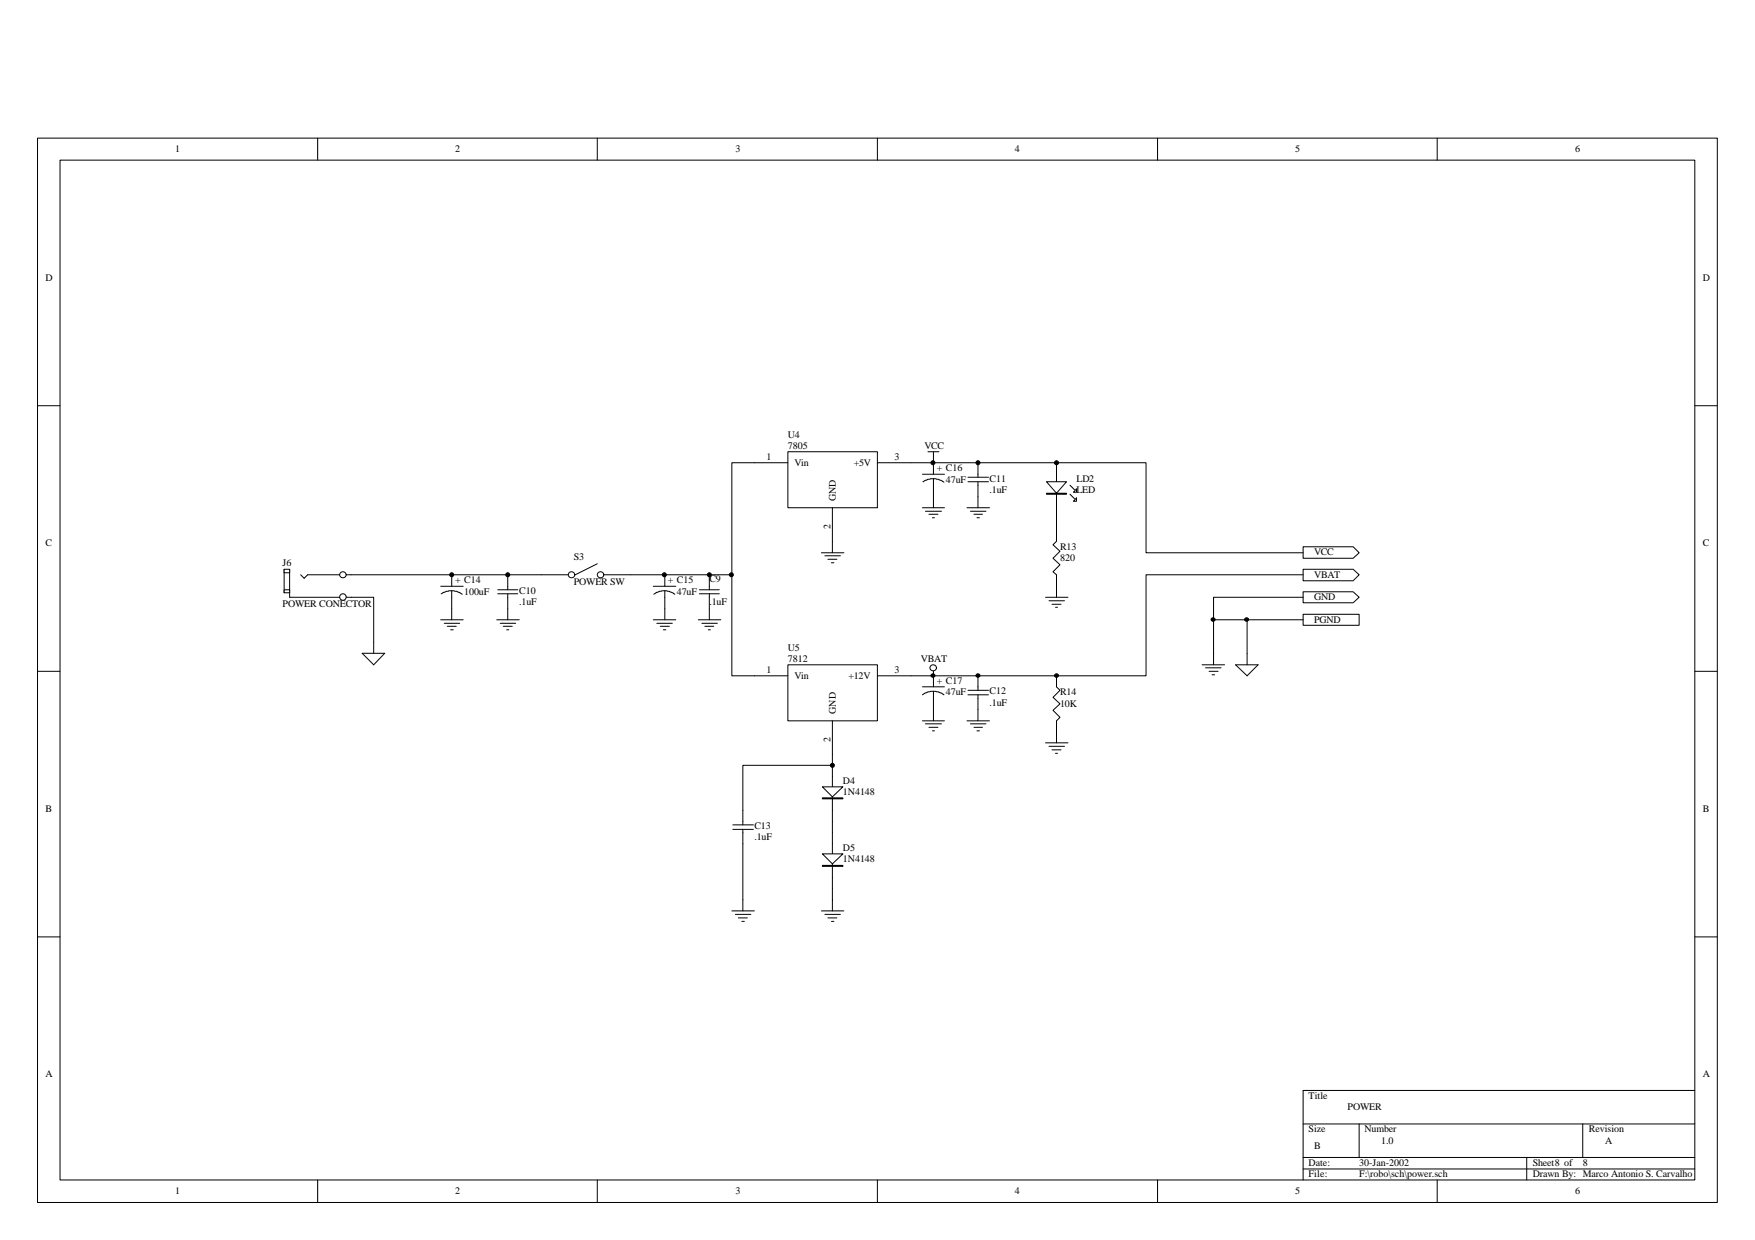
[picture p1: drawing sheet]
<svg xmlns="http://www.w3.org/2000/svg" width="297mm" height="210mm" viewBox="0 0 297 210" stroke-linecap="round" stroke-linejoin="round" font-family="sans-serif">
<g fill="none" stroke="#000" stroke-width=".17">
<path d="M6.3 23.4h284.4v180.2h-284.4zM10.2 27.1h276.7v172.6h-276.7zM53.8 23.4v3.7M101.1 23.4v3.7M148.5 23.4v3.7M195.9 23.4v3.7M243.2 23.4v3.7M6.3 68.7h3.9M286.9 68.7h3.8M6.3 113.6h3.9M286.9 113.6h3.8M6.3 158.6h3.9"/>
<path d="M286.9 158.6h3.8M53.8 199.7v3.9M101.1 199.7v3.9M148.5 199.7v3.9M195.9 199.7v3.9M220.6 190.3h66.3M220.6 195.9h66.3M220.6 197.9h66.3M230 190.3v5.6M243.2 199.7v3.9M258.4 195.9v3.8M267.9 190.3v5.6"/>
<path d="M286.9 184.6h-66.3v15.1"/>
</g>
<g fill="#fff" stroke="#000" stroke-width=".17">
<path d="M220.6 92.6h8.4l1 1-1 .9h-8.4z" fill-rule="evenodd"/>
<path d="M220.6 96.4h8.4l1 .9-1 1h-8.4z" fill-rule="evenodd"/>
<path d="M220.6 100.2h8.4l1 .9-1 .9h-8.4z" fill-rule="evenodd"/>
</g>
<g fill="#fff" stroke="#000" stroke-width=".17">
<path d="M220.6 104h9.4v1.8h-9.4z"/>
<path d="M133.3 76.5h15.2v9.5h-15.2z"/>
</g>
<path d="M127.7 78.3h5.6M148.5 78.3h5.7M140.9 86v5.6" fill="none" stroke="#000" stroke-width=".17"/>
<path d="M133.3 112.5h15.2v9.5h-15.2z" fill="#fff" stroke="#000" stroke-width=".17"/>
<g fill="none" stroke="#000" stroke-width=".17">
<path d="M127.7 78.3h-3.8v19M48.1 96.4v3.9M49 96.4v4.7h8.5M50.9 97.3l.6 .6 .6-.6h5.4M58.7 97.3h37.5M74.6 99.2h3.8M76.5 97.3v1.9M84.2 99.8h3.4M85.9 97.3v2.5M101.1 95.4l-3.7 1.9M102.3 97.3h21.6M110.6 99.2h3.8"/>
<path d="M112.5 97.3v1.9M118.4 99.8h3.4M120.1 97.3v2.5M123.9 97.3v17.1h9.4M58.6 101a.55 .55 0 0 0-.8-.4 .55 .55 0 0 0 0 .9 .55 .55 0 0 0 .8-.4M58.7 101.1h.7M74.6 104.9h3.8M75.2 105.5h2.6M75.7 106h1.5M76.3 106.6h.4M76.5 100l.8 .1 .9 .5M76.5 100l-1 .1-.8 .4"/>
<path d="M76.5 100v4.9M84.1 104.9h3.8M84.2 100.5h3.4M84.7 105.5h2.6M85.2 106h1.5M85.8 106.6h.3M85.9 100.5v4.4M110.6 104.9h3.8M111.2 105.5h2.6M111.8 106h1.5M112.3 106.6h.4M112.5 100l.8 .1 .9 .5"/>
<path d="M112.5 100l-.9 .1-.9 .5M112.5 100v4.9M118.2 104.9h3.8M118.4 100.5h3.4M118.8 105.5h2.6M119.3 106h1.5M119.9 106.6h.3M120.1 100.5v4.4M148.5 114.4h5.7M140.9 122v5.7"/>
<circle cx="58.1" cy="97.3" r=".53"/>
<circle cx="96.8" cy="97.3" r=".53"/>
<circle cx="101.7" cy="97.3" r=".53"/>
</g>
<g fill="#fff" stroke="#000" stroke-width=".17">
<path d="M48.1 96.4h.9v.6h-.9z"/>
<path d="M48.1 99.8h.9v.5h-.9z"/>
</g>
<g fill="none" stroke="#000" stroke-width=".17">
<path d="M154.2 78.3h24.6M158 78.3v2M165.5 78.3v2.5M139 93.6h3.8M139.6 94.1h2.6M140.1 94.7h1.5M140.7 95.3h.4M140.9 91.6v2M156.1 80.3h3.8M156.1 86h3.8M156.6 86.5h2.7M157.2 87.1h1.5"/>
<path d="M157.8 87.6h.4M158 81l.8 .1 1 .5M158 81l-.9 .1-.9 .4M158 81v5M163.7 86h3.8M163.8 81.5h3.5M163.8 80.8h3.5M164.3 86.5h2.6M164.8 87.1h1.5M165.4 87.6h.4M165.5 81.5v4.5M59.4 101.1h3.8v9.5"/>
<path d="M61.3 110.6h3.8l-1.9 1.9zM154.2 114.4h24.6M156.1 116.3h3.8M158 117l.8 .1 1 .5M158 117l-.9 .1-1 .5M158 114.4v1.9M158 117v5M163.8 117.6h3.5M163.8 116.9h3.5M165.5 114.4v2.5M165.5 117.6v4.4M140.9 129.6v9.4"/>
<path d="M156.1 122h3.8M156.6 122.5h2.7M157.2 123.1h1.5M157.8 123.7h.4M163.7 122h3.8M164.3 122.5h2.6M164.8 123.1h1.5M165.4 123.7h.4M139 154.2h3.8M139.6 154.8h2.6M140.1 155.4h1.5M140.7 156h.4"/>
<path d="M140.9 152.3v1.9"/>
</g>
<path d="M139.2 135.1h3.5v.1h-3.5z" fill="#fff" stroke="#000" stroke-width=".17"/>
<path d="M139.2 133.2h3.5l-1.8 1.7z" fill-rule="evenodd" fill="#fff" stroke="#000" stroke-width=".17"/>
<path d="M140.9 141v9.5" fill="none" stroke="#000" stroke-width=".17"/>
<path d="M139.2 146.5h3.5v.2h-3.5z" fill="#fff" stroke="#000" stroke-width=".17"/>
<path d="M139.2 144.5h3.5l-1.8 1.7z" fill-rule="evenodd" fill="#fff" stroke="#000" stroke-width=".17"/>
<g fill="none" stroke="#000" stroke-width=".17">
<path d="M178.8 78.3v9.5M181.1 83.7l.8 .7M181.1 82.1l.8 .8M124 139.6h3.5M140.9 127.7v1.9h-15.2v10M140.9 139v2M123.9 154.2h3.8M124 140.4h3.5M124.5 154.8h2.6M125 155.4h1.5M125.6 156h.4M125.7 140.4v13.8"/>
<path d="M140.9 150.5v1.8"/>
</g>
<g fill="#fff" stroke="#000" stroke-width=".17">
<path d="M177.1 81.5h3.4l-1.7 2z" fill-rule="evenodd"/>
<path d="M182.2 84.3v.6h-.5z" fill-rule="evenodd"/>
<path d="M182.2 82.7v.6h-.5z" fill-rule="evenodd"/>
</g>
<path d="M177.1 83.5h3.4v.2h-3.4z" fill="#fff" stroke="#000" stroke-width=".17"/>
<g fill="none" stroke="#000" stroke-width=".17">
<path d="M157.1 76.5h1.8M158 76.5v1.8M178.8 78.3h15.2v15.3h26.6M178.8 87.8v3.8l-.6 .6 1.2 1.1-1.2 1.2 1.2 1.1-1.2 1.2 .6 .5v3.8M220.6 97.3h-26.6v17.1h-15.2v1.9l.6 .6-1.2 1.1 1.2 1.1-1.2 1.1 1.2 1.2-.6 .6v3.7M158 113.6v.8M177 101.1h3.8M177.5 101.7h2.7M178.1 102.3h1.5M178.6 102.8h.4M203.5 112.5h3.8M204 113h2.7"/>
<path d="M204.6 113.6h1.6M205.1 114.2h.5M205.4 104.9v7.6M209.1 112.5h3.8l-1.8 1.9zM220.6 104.9h-9.5v7.6M220.6 101.1h-15.2v3.8h5.7M177 125.7h3.8M177.5 126.3h2.7M178.1 126.9h1.5M178.6 127.5h.4"/>
<circle cx="158" cy="113" r=".53"/>
</g>
<g fill="#000" stroke="#000" stroke-width=".17">
<circle cx="157.9" cy="78.3" r=".34"/>
<circle cx="165.5" cy="78.3" r=".34"/>
<circle cx="178.8" cy="78.3" r=".34"/>
<circle cx="76.5" cy="97.3" r=".34"/>
<circle cx="85.9" cy="97.3" r=".34"/>
<circle cx="112.4" cy="97.3" r=".34"/>
<circle cx="120.1" cy="97.3" r=".34"/>
<circle cx="123.8" cy="97.3" r=".34"/>
<circle cx="157.9" cy="114.4" r=".32"/>
<circle cx="165.5" cy="114.4" r=".32"/>
<circle cx="178.8" cy="114.4" r=".32"/>
<circle cx="205.3" cy="104.9" r=".32"/>
<circle cx="211" cy="104.9" r=".32"/>
<circle cx="140.9" cy="129.6" r=".34"/>
</g>
<g font-size="1.7">
<text x="29.6" y="25.8">1</text>
<text x="77" y="25.8">2</text>
<text x="124.5" y="25.8">3</text>
<text x="171.8" y="25.8">4</text>
<text x="219.2" y="25.8">5</text>
<text x="266.6" y="25.8">6</text>
<text x="7.7" y="47.5">D</text>
<text x="288.2" y="47.5">D</text>
<text x="129.7" y="77.9">1</text>
<text x="133.3" y="74.1">U4</text>
<text x="133.3" y="76">7805</text>
<text x="151.4" y="77.9">3</text>
<text x="156.5" y="76">VCC</text>
<text x="134.5" y="78.8">Vin</text>
<text x="144.5" y="78.8">+5V</text>
<text x="158.6" y="79.8">+ C16</text>
<text x="160.1" y="81.7">47uF</text>
<text x="167.5" y="81.5">C11</text>
<text x="167.5" y="83.4">.1uF</text>
<text x="182.2" y="81.5">LD2</text>
<text x="182.2" y="83.4">LED</text>
<text x="140.5" y="89.6" transform="rotate(-90 140.5 89.6)">2</text>
<text x="141.5" y="84.9" transform="rotate(-90 141.5 84.9)">GND</text>
<text x="7.7" y="92.5">C</text>
<text x="47.8" y="95.8">J6</text>
<text x="97.1" y="94.8">S3</text>
<text x="179.4" y="93.1">R13</text>
<text x="179.4" y="95">820</text>
<text x="222.4" y="94">VCC</text>
<text x="288.2" y="92.5">C</text>
<text x="77" y="98.7">+ C14</text>
<text x="78.6" y="100.7">100uF</text>
<text x="87.9" y="100.5">C10</text>
<text x="97.1" y="99">POWER SW</text>
<text x="113" y="98.7">+ C15</text>
<text x="114.6" y="100.7">47uF</text>
<text x="120.1" y="98.6">C9</text>
<text x="222.4" y="97.8">VBAT</text>
<text x="222.4" y="101.6">GND</text>
<text x="47.8" y="102.7">POWER CONECTOR</text>
<text x="87.9" y="102.4">.1uF</text>
<text x="120.1" y="102.4">.1uF</text>
<text x="222.4" y="105.4">PGND</text>
<text x="129.7" y="114">1</text>
<text x="133.3" y="110.2">U5</text>
<text x="133.3" y="112">7812</text>
<text x="151.4" y="114">3</text>
<text x="155.9" y="112">VBAT</text>
<text x="134.5" y="114.9">Vin</text>
<text x="143.6" y="114.9">+12V</text>
<text x="158.6" y="115.8">+ C17</text>
<text x="160.1" y="117.7">47uF</text>
<text x="167.5" y="117.5">C12</text>
<text x="167.5" y="119.5">.1uF</text>
<text x="179.4" y="117.7">R14</text>
<text x="179.4" y="119.6">10K</text>
<text x="140.5" y="125.6" transform="rotate(-90 140.5 125.6)">2</text>
<text x="141.5" y="120.8" transform="rotate(-90 141.5 120.8)">GND</text>
<text x="7.7" y="137.4">B</text>
<text x="142.7" y="132.7">D4</text>
<text x="142.7" y="134.6">1N4148</text>
<text x="288.2" y="137.4">B</text>
<text x="127.7" y="140.3">C13</text>
<text x="127.7" y="142.2">.1uF</text>
<text x="142.7" y="144.1">D5</text>
<text x="142.7" y="146">1N4148</text>
<text x="7.7" y="182.4">A</text>
<text x="288.2" y="182.4">A</text>
<text x="221.5" y="186">Title</text>
<text x="221.5" y="191.7">Size</text>
<text x="228.1" y="187.9">POWER</text>
<text x="231" y="191.7">Number</text>
<text x="268.9" y="191.7">Revision</text>
<text x="221.5" y="197.4">Date:</text>
<text x="222.4" y="194.6">B</text>
<text x="230" y="197.4">30-Jan-2002</text>
<text x="233.8" y="193.6">1.0</text>
<text x="259.4" y="197.4">Sheet8 of</text>
<text x="267.9" y="197.4">8</text>
<text x="271.7" y="193.6">A</text>
<text x="29.6" y="202.1">1</text>
<text x="77" y="202.1">2</text>
<text x="124.5" y="202.1">3</text>
<text x="171.8" y="202.1">4</text>
<text x="219.2" y="202.1">5</text>
<text x="221.5" y="199.3">File:</text>
<text x="230" y="199.3">F:\robo\sch\power.sch</text>
<text x="259.4" y="199.3">Drawn By: Marco Antonio S. Carvalho</text>
<text x="266.6" y="202.1">6</text>
</g>
</svg>
